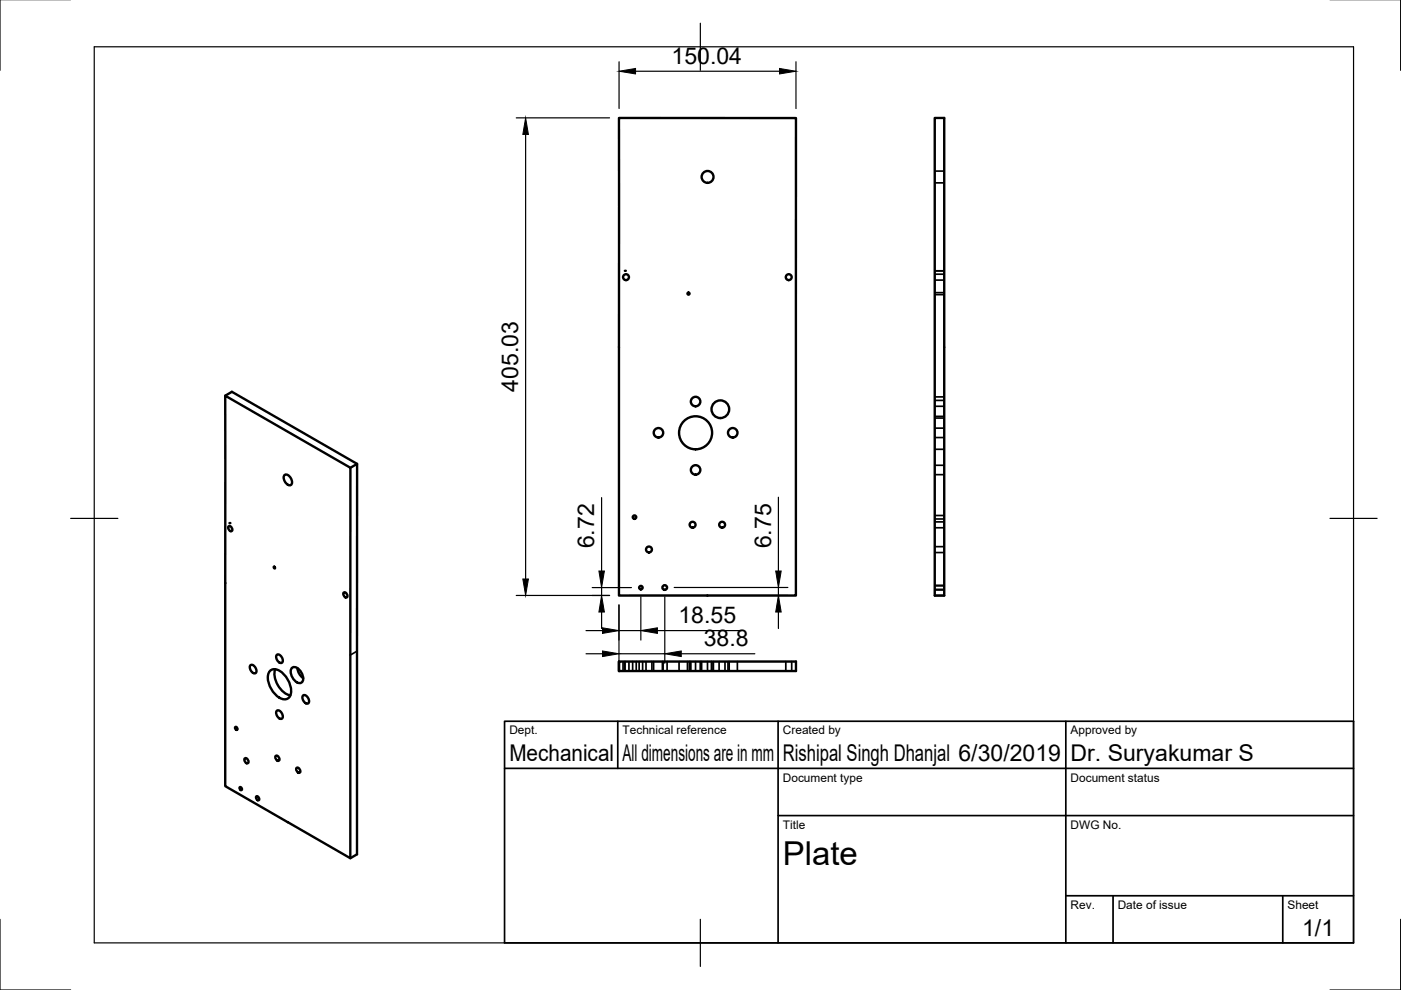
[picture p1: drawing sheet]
<svg xmlns="http://www.w3.org/2000/svg" width="297mm" height="210mm" viewBox="0 0 297 210" stroke-linecap="round" stroke-linejoin="round" font-family="sans-serif">
<!-- layer: Visible -->
<g fill="none" stroke="#000" stroke-width=".51">
<path d="M131.2 25h37.6l-.1 101.3h-37.5zM198.2 25h2v101.3h-2zM47.8 83.9l1.4-.8 26.5 15.3v82.7l-1.4 .9M47.8 83.9l26.5 15.3v82.8l-26.5-15.3zM75.7 98.4l-1.4 .8M48.4 111.6l.2-.1a.68 .68 0 0 1 .6 .4 .68 .68 0 0 1-.2 .8 .79 .79 0 0 1-.6-1.1zM60.4 100.7a1.45 1.45 0 0 1 1.3 2.1 1.45 1.45 0 0 1-1.3-2.1zM47.8 123.6h.1M58.1 120.1l.2 .2v.2l-.2-.1zM58.8 138.8a1.16 1.16 0 0 1 1 1.7 1.16 1.16 0 0 1-1-1.7zM72.8 125.7l.2-.1a.68 .68 0 0 1 .6 .4 .68 .68 0 0 1-.2 .7 .79 .79 0 0 1-.6-1zM49.9 154.2h.3l.1 .5-.3-.1z"/>
<path d="M53.2 141a1.16 1.16 0 0 1 1 1.7 1.16 1.16 0 0 1-1-1.7zM57.3 142.2a2.28 2.28 0 0 1 3 .9 4.6 4.6 0 0 1 1.2 4.5 1.45 1.45 0 0 1-2.2 .3 5.2 5.2 0 0 1-2.5-4.9zM58.3 141.9a4.9 4.9 0 0 0 3.2 5.5M58.8 150.6a1.16 1.16 0 0 1 1 1.8 1.16 1.16 0 0 1-1-1.8zM61.9 141.6a1.52 1.52 0 0 1 2 1 1.53 1.53 0 0 1-.2 2.2 2.32 2.32 0 0 1-1.8-3.2zM63.1 141.6a2.95 2.95 0 0 0 1.2 2.2M64.3 147.4a1.16 1.16 0 0 1 1 1.7 1.16 1.16 0 0 1-1-1.7zM131.2 140.3h37.6v2h-37.6zM131.2 140.3v2M50.8 166.9l.4 .1 .1 .5-.4-.1zM51.9 160.8l.1-.1a.68 .68 0 0 1 .6 .5 .68 .68 0 0 1-.1 .7 .79 .79 0 0 1-.6-1.1zM54.3 168.9l.5 .1 .1 .6-.5-.1z"/>
<path d="M58.4 160.3l.2-.1a.68 .68 0 0 1 .6 .4 .68 .68 0 0 1-.2 .7 .79 .79 0 0 1-.6-1zM61 174.3h.1M62.9 162.8l.1-.1a.68 .68 0 0 1 .6 .5 .68 .68 0 0 1-.1 .7 .79 .79 0 0 1-.6-1.1z"/>
<circle cx="150" cy="37.5" r="1.26"/>
<circle cx="132.7" cy="58.8" r=".62"/>
<circle cx="167.2" cy="58.8" r=".62"/>
<circle cx="146" cy="62.3" r=".22"/>
<circle cx="139.6" cy="91.8" r="1.01"/>
<circle cx="147.5" cy="85.1" r="1.01"/>
<circle cx="147.5" cy="99.6" r="1.01"/>
<circle cx="147.5" cy="91.8" r="3.5"/>
<circle cx="152.7" cy="86.8" r="1.87"/>
<circle cx="155.4" cy="91.8" r="1.01"/>
<circle cx="134.5" cy="109.6" r=".37"/>
<circle cx="137.6" cy="116.5" r=".62"/>
<circle cx="146.8" cy="111.3" r=".62"/>
<circle cx="153.1" cy="111.3" r=".62"/>
<circle cx="135.9" cy="124.6" r=".37"/>
<circle cx="140.9" cy="124.6" r=".5"/>
</g>
<g fill="#000">
<circle cx="132.5" cy="57.4" r=".25"/>
<circle cx="48.6" cy="110.9" r=".25"/>
</g>
<!-- layer: Hidden -->
<g fill="none" stroke="#000" stroke-width=".36">
<path d="M198.2 25h2M198.2 38.8h2M198.2 36.3h2M198.2 57.4h2M198.2 58.1h2M198.2 59.4h2M198.2 62.1h2M198.2 62.5h2M198.2 95.3h2M198.2 88.3h2M198.2 84.9h2M198.2 88.6h2"/>
<path d="M198.2 84.2h2M198.2 86.1h2M198.2 98.7h2M198.2 90.8h2M198.2 92.8h2M198.2 117.2h2M198.2 115.9h2M198.2 109.3h2M198.2 110h2M198.2 111.9h2M198.2 110.7h2M198.2 100.6h2"/>
<path d="M198.2 126.3h2M198.2 125h2M198.2 124.2h2M198.2 124.1h2M198.2 125.1h2M131.2 140.3v2M132.1 140.3v2M132.5 140.3v2M133.3 140.3v2M134.1 140.3v2M134.9 140.3v2M135.5 140.3v2"/>
<path d="M136.2 140.3v2M137 140.3v2M138.2 140.3v2M138.6 140.3v2M140.4 140.3v2M140.6 140.3v2M141.4 140.3v2M144 140.3v2M145.8 140.3v2M146.2 140.3v2M146.5 140.3v2M147.5 140.3v2"/>
<path d="M148.5 140.3v2M148.8 140.3v2M150 140.3v2M150.8 140.3v2M151 140.3v2M151.3 140.3v2M152.5 140.3v2M153.7 140.3v2M154.3 140.3v2M154.6 140.3v2M156.3 140.3v2M166.6 140.3v2"/>
<path d="M167.9 140.3v2M168.7 140.3v2"/>
</g>
<!-- layer: Visible Narrow -->
<path d="M75.7 138.1l-1.4 .8" fill="none" stroke="#000" stroke-width=".36"/>
<!-- layer: Border -->
<path d="M0 -.1v15M297 -.1v15M20 9.9h267v190h-267zM148.5 4.9v10M15 109.9h10M282 109.9h10M0 194.9v15h15M148.5 194.9v10M297 194.9v15h-15" fill="none" stroke="#000" stroke-width=".25"/>
<!-- layer: TitleBlock -->
<path d="M107 152.9h180v47h-180zM131 152.9v10M165 152.9v47M226 152.9v47M107 162.9h180M165 172.9h122M226 189.9h61M236 189.9v10M272 189.9v10" fill="none" stroke="#000" stroke-width=".36"/>
<!-- layer: Dimensions -->
<g fill="none" stroke="#000" stroke-width=".25">
<path d="M131.3 13.1v9.9M134.7 15.1h30.6M168.8 13.1v9.9M109.5 25h19.7M111.4 28.5v94.3M127.6 105.5v15.6M165 105.4v15.7M109.5 126.3h19.7M124.2 133.7h3.5M124.2 138.6h3.5M125.6 124.6h8.3M127.6 124.6v1.7"/>
<path d="M127.6 129.8v3.5M131.2 128.3v12.3M131.2 133.7h4.7M131.2 138.6h9.7M133.2 126.3h33.8M135.9 126.6v9.1M139.4 133.7h18M140.9 126.6v14M142.9 124.6h24.1M144.4 138.6h15.6M165 124.6v1.7M165 129.8v3.5"/>
</g>
<path d="M131.3 15.1l3.4-.6v1.2zM165.3 14.5l3.5 .6-3.5 .6zM111.4 25l.6 3.5h-1.2zM110.8 122.8h1.2l-.6 3.5zM127.6 126.3l.5 3.5h-1.1zM127 121.1h1.1l-.5 3.5zM127.7 133.1l3.5 .6-3.5 .6zM127.7 138l3.5 .6-3.5 .6zM135.9 133.7l3.5-.6v1.2zM140.9 138.6l3.5-.6v1.2zM165 126.3l.6 3.5h-1.1zM164.5 121.1h1.1l-.6 3.5z" fill="#000" stroke="#000" stroke-width=".21"/>
<text font-size="7" x="166" y="183.4">Plate</text>
<g font-size="4.9">
<text x="142.4" y="13.5">150.04</text>
<text x="109.9" y="83" transform="rotate(-90 109.9 83)">405.03</text>
<text x="126" y="116.3" transform="rotate(-90 126 116.3)">6.72</text>
<text x="163.5" y="116.3" transform="rotate(-90 163.5 116.3)">6.75</text>
<text x="143.8" y="132.1">18.55</text>
<text x="149.2" y="137">38.8</text>
<text x="108" y="161.4">Mechanical</text>
<text x="132" y="161.4">All dimensions are in mm</text>
<text x="166" y="161.4">Rishipal Singh Dhanjal 6/30/2019</text>
<text x="227" y="161.4">Dr. Suryakumar S</text>
<text x="276.1" y="198.6">1/1</text>
</g>
<g font-size="2.5">
<text x="108" y="155.7">Dept.</text>
<text x="132" y="155.7">Technical reference</text>
<text x="166" y="155.7">Created by</text>
<text x="227" y="155.7">Approved by</text>
<text x="166" y="165.7">Document type</text>
<text x="227" y="165.7">Document status</text>
<text x="166" y="175.7">Title</text>
<text x="227" y="175.7">DWG No.</text>
<text x="227" y="192.7">Rev.</text>
<text x="237" y="192.7">Date of issue</text>
<text x="273" y="192.7">Sheet</text>
</g>
</svg>
